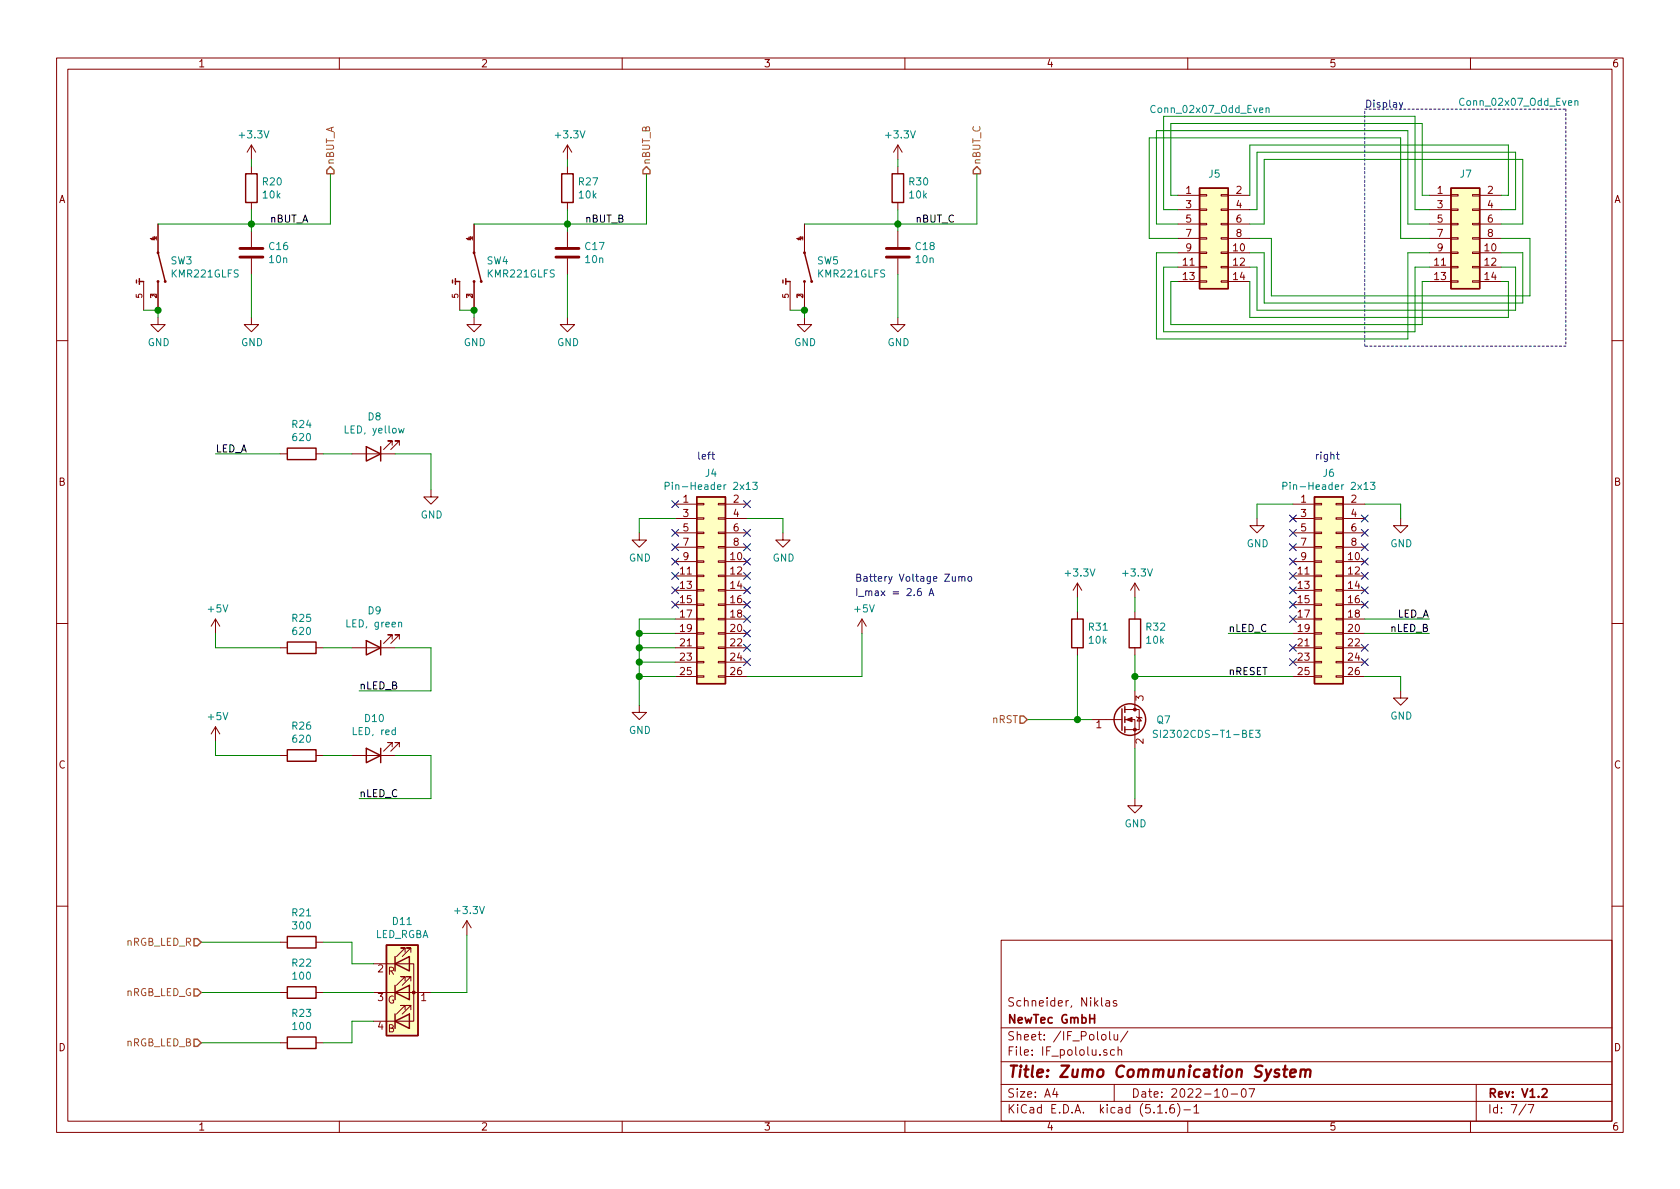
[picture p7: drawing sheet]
EESchema Schematic File Version 4
EELAYER 30 0
EELAYER END
$Descr A4 11693 8268
encoding utf-8
Sheet 7 7
Title "Zumo Communication System"
Date "2022-10-07"
Rev "V1.2"
Comp "NewTec GmbH"
Comment1 "Schneider, Niklas"
Comment2 ""
Comment3 ""
Comment4 ""
$EndDescr
Text Notes 9500 750  0    50   ~ 0
Display
Wire Notes Line
	9500 2400 9500 750 
Wire Notes Line
	9500 750  10900 750 
$Comp
L Connector_Generic:Conn_02x13_Odd_Even J?
U 1 1
P 4900 4100
AR Path="/60C60623" Ref="J?"  Part="1" 
AR Path="/60C50401/60C60623" Ref="J4"  Part="1" 
F 0 "J4" H 4950 4917 50  0000 C CNN
F 1 "Pin-Header 2x13" H 4950 4826 50  0000 C CNN
F 2 "footprints:PinHeader_2x13_SMD_bottom" H 4900 4100 50  0001 C CNN
F 3 "~" H 4900 4100 50  0001 C CNN
F 4 "Samtec" H 4900 4100 50  0001 C CNN "Manufacturer"
F 5 "TSM-113-01-T-DV" H 4900 4100 50  0001 C CNN "Part-No."
	1    4900 4100
	1    0    0    -1  
$EndComp
$Comp
L Connector_Generic:Conn_02x13_Odd_Even J?
U 1 1
P 9200 4100
AR Path="/60C60629" Ref="J?"  Part="1" 
AR Path="/60C50401/60C60629" Ref="J6"  Part="1" 
F 0 "J6" H 9250 4917 50  0000 C CNN
F 1 "Pin-Header 2x13" H 9250 4826 50  0000 C CNN
F 2 "footprints:PinHeader_2x13_SMD_bottom" H 9200 4100 50  0001 C CNN
F 3 "~" H 9200 4100 50  0001 C CNN
F 4 "Samtec" H 9200 4100 50  0001 C CNN "Manufacturer"
F 5 "TSM-113-01-T-DV" H 9200 4100 50  0001 C CNN "Part-No."
	1    9200 4100
	1    0    0    -1  
$EndComp
Wire Wire Line
	3000 6900 3250 6900
Wire Wire Line
	3250 6900 3250 6500
Text HLabel 1400 6550 0    50   Input ~ 0
nRGB_LED_R
Text HLabel 1400 6900 0    50   Input ~ 0
nRGB_LED_G
Text HLabel 1400 7250 0    50   Input ~ 0
nRGB_LED_B
Wire Wire Line
	2250 6550 2450 6550
Wire Wire Line
	2450 6550 2450 6700
Wire Wire Line
	2450 6700 2600 6700
Wire Wire Line
	2450 7250 2450 7100
Wire Wire Line
	2450 7100 2600 7100
Wire Wire Line
	2250 7250 2450 7250
$Comp
L power:GND #PWR059
U 1 1
P 4450 3700
F 0 "#PWR059" H 4450 3450 50  0001 C CNN
F 1 "GND" H 4455 3527 50  0000 C CNN
F 2 "" H 4450 3700 50  0001 C CNN
F 3 "" H 4450 3700 50  0001 C CNN
	1    4450 3700
	1    0    0    -1  
$EndComp
Wire Wire Line
	4450 3600 4450 3700
Text Label 8550 4700 0    50   ~ 0
nRESET
$Comp
L power:GND #PWR062
U 1 1
P 5450 3700
F 0 "#PWR062" H 5450 3450 50  0001 C CNN
F 1 "GND" H 5455 3527 50  0000 C CNN
F 2 "" H 5450 3700 50  0001 C CNN
F 3 "" H 5450 3700 50  0001 C CNN
	1    5450 3700
	1    0    0    -1  
$EndComp
Wire Wire Line
	5450 3600 5450 3700
Wire Wire Line
	8700 1850 8750 1850
Wire Wire Line
	8750 1850 8750 2150
Wire Wire Line
	8750 2150 10550 2150
Wire Wire Line
	10550 2150 10550 1850
Wire Wire Line
	10550 1850 10450 1850
Wire Notes Line
	10900 2400 9500 2400
$Comp
L Connector_Generic:Conn_02x07_Odd_Even J?
U 1 1
P 8400 1650
AR Path="/60C5C844" Ref="J?"  Part="1" 
AR Path="/60C50401/60C5C844" Ref="J5"  Part="1" 
F 0 "J5" H 8500 2100 50  0000 R CNN
F 1 "Conn_02x07_Odd_Even" H 8850 2550 50  0000 R CNN
F 2 "Connector_PinHeader_2.54mm:PinHeader_2x07_P2.54mm_Vertical" H 8400 1650 50  0001 C CNN
F 3 "~" H 8400 1650 50  0001 C CNN
F 4 "Samtec" H 8400 1650 50  0001 C CNN "Manufacturer"
F 5 "TSW-107-07-T-D" H 8400 1650 50  0001 C CNN "Part-No."
	1    8400 1650
	1    0    0    -1  
$EndComp
$Comp
L Connector_Generic:Conn_02x07_Odd_Even J?
U 1 1
P 10150 1650
AR Path="/60C5C83E" Ref="J?"  Part="1" 
AR Path="/60C50401/60C5C83E" Ref="J7"  Part="1" 
F 0 "J7" H 10250 2100 50  0000 R CNN
F 1 "Conn_02x07_Odd_Even" H 11000 2600 50  0000 R CNN
F 2 "footprints:PinSocket_2x07_P2.54mm_Vertical_SMD" H 10150 1650 50  0001 C CNN
F 3 "~" H 10150 1650 50  0001 C CNN
F 4 "Samtec" H 10150 1650 50  0001 C CNN "Manufacturer"
F 5 "SSM-107-T-DV-P" H 10150 1650 50  0001 C CNN "Part-No."
	1    10150 1650
	1    0    0    -1  
$EndComp
Wire Notes Line
	10900 750  10900 2400
Wire Wire Line
	8200 1950 8150 1950
Wire Wire Line
	8150 1950 8150 2250
Wire Wire Line
	8150 2250 9900 2250
Wire Wire Line
	9900 2250 9900 1950
Wire Wire Line
	9900 1950 9950 1950
Wire Wire Line
	8100 1850 8100 2300
Wire Wire Line
	8100 2300 9850 2300
Wire Wire Line
	9850 2300 9850 1850
Wire Wire Line
	9850 1850 9950 1850
Wire Wire Line
	8100 1850 8200 1850
Wire Wire Line
	8700 1950 8700 2200
Wire Wire Line
	10500 2200 10500 1950
Wire Wire Line
	8700 2200 10500 2200
Wire Wire Line
	10500 1950 10450 1950
Wire Wire Line
	8150 1350 8150 850 
Wire Wire Line
	9900 850  9900 1350
Wire Wire Line
	8200 1450 8100 1450
Wire Wire Line
	8100 1450 8100 800 
Wire Wire Line
	8700 1350 8700 1000
Wire Wire Line
	8700 1000 10500 1000
Wire Wire Line
	10500 1000 10500 1350
Wire Wire Line
	10500 1350 10450 1350
Wire Wire Line
	8700 1450 8750 1450
Wire Wire Line
	8750 1450 8750 1050
Wire Wire Line
	8750 1050 10550 1050
Wire Wire Line
	10550 1050 10550 1450
Wire Wire Line
	10550 1450 10450 1450
Wire Wire Line
	8700 1550 8800 1550
Wire Wire Line
	8800 1550 8800 1100
Wire Wire Line
	8800 1100 10600 1100
Wire Wire Line
	10600 1100 10600 1550
Wire Wire Line
	10600 1550 10450 1550
$Comp
L power:+3.3V #PWR070
U 1 1
P 7900 4150
F 0 "#PWR070" H 7900 4000 50  0001 C CNN
F 1 "+3.3V" H 7915 4323 50  0000 C CNN
F 2 "" H 7900 4150 50  0001 C CNN
F 3 "" H 7900 4150 50  0001 C CNN
	1    7900 4150
	1    0    0    -1  
$EndComp
Wire Wire Line
	7900 4250 7900 4150
$Comp
L Device:R R32
U 1 1
P 7900 4400
F 0 "R32" H 7970 4446 50  0000 L CNN
F 1 "10k" H 7970 4355 50  0000 L CNN
F 2 "Resistor_SMD:R_0603_1608Metric_Pad1.05x0.95mm_HandSolder" V 7830 4400 50  0001 C CNN
F 3 "~" H 7900 4400 50  0001 C CNN
F 4 "TE Connectivity Passive Product" H 7900 4400 50  0001 C CNN "Manufacturer"
F 5 "CRGCQ0603J10K" H 7900 4400 50  0001 C CNN "Part-No."
	1    7900 4400
	1    0    0    -1  
$EndComp
$Comp
L power:GND #PWR076
U 1 1
P 9750 3600
F 0 "#PWR076" H 9750 3350 50  0001 C CNN
F 1 "GND" H 9755 3427 50  0000 C CNN
F 2 "" H 9750 3600 50  0001 C CNN
F 3 "" H 9750 3600 50  0001 C CNN
	1    9750 3600
	1    0    0    -1  
$EndComp
Wire Wire Line
	9750 3500 9750 3600
$Comp
L power:GND #PWR077
U 1 1
P 9750 4800
F 0 "#PWR077" H 9750 4550 50  0001 C CNN
F 1 "GND" H 9755 4627 50  0000 C CNN
F 2 "" H 9750 4800 50  0001 C CNN
F 3 "" H 9750 4800 50  0001 C CNN
	1    9750 4800
	1    0    0    -1  
$EndComp
Wire Wire Line
	9750 4700 9750 4800
$Comp
L power:GND #PWR073
U 1 1
P 8750 3600
F 0 "#PWR073" H 8750 3350 50  0001 C CNN
F 1 "GND" H 8755 3427 50  0000 C CNN
F 2 "" H 8750 3600 50  0001 C CNN
F 3 "" H 8750 3600 50  0001 C CNN
	1    8750 3600
	1    0    0    -1  
$EndComp
Wire Wire Line
	8750 3500 8750 3600
Wire Wire Line
	1400 6550 1950 6550
Wire Wire Line
	1400 6900 1950 6900
Wire Wire Line
	1950 7250 1400 7250
$Comp
L power:+3.3V #PWR057
U 1 1
P 3950 1100
F 0 "#PWR057" H 3950 950 50  0001 C CNN
F 1 "+3.3V" H 3965 1273 50  0000 C CNN
F 2 "" H 3950 1100 50  0001 C CNN
F 3 "" H 3950 1100 50  0001 C CNN
	1    3950 1100
	1    0    0    -1  
$EndComp
Wire Wire Line
	3950 1150 3950 1100
$Comp
L Device:R R27
U 1 1
P 3950 1300
F 0 "R27" H 4020 1346 50  0000 L CNN
F 1 "10k" H 4020 1255 50  0000 L CNN
F 2 "Resistor_SMD:R_0603_1608Metric_Pad1.05x0.95mm_HandSolder" V 3880 1300 50  0001 C CNN
F 3 "~" H 3950 1300 50  0001 C CNN
F 4 "TE Connectivity Passive Product" H 3950 1300 50  0001 C CNN "Manufacturer"
F 5 "CRGCQ0603J10K" H 3950 1300 50  0001 C CNN "Part-No."
	1    3950 1300
	1    0    0    -1  
$EndComp
Wire Wire Line
	3950 1450 3950 1550
$Comp
L power:+3.3V #PWR067
U 1 1
P 6250 1100
F 0 "#PWR067" H 6250 950 50  0001 C CNN
F 1 "+3.3V" H 6265 1273 50  0000 C CNN
F 2 "" H 6250 1100 50  0001 C CNN
F 3 "" H 6250 1100 50  0001 C CNN
	1    6250 1100
	1    0    0    -1  
$EndComp
Wire Wire Line
	6250 1150 6250 1100
$Comp
L Device:R R30
U 1 1
P 6250 1300
F 0 "R30" H 6320 1346 50  0000 L CNN
F 1 "10k" H 6320 1255 50  0000 L CNN
F 2 "Resistor_SMD:R_0603_1608Metric_Pad1.05x0.95mm_HandSolder" V 6180 1300 50  0001 C CNN
F 3 "~" H 6250 1300 50  0001 C CNN
F 4 "TE Connectivity Passive Product" H 6250 1300 50  0001 C CNN "Manufacturer"
F 5 "CRGCQ0603J10K" H 6250 1300 50  0001 C CNN "Part-No."
	1    6250 1300
	1    0    0    -1  
$EndComp
Wire Wire Line
	6250 1450 6250 1550
$Comp
L Device:LED D9
U 1 1
P 2600 4500
F 0 "D9" H 2593 4245 50  0000 C CNN
F 1 "LED, green" H 2593 4336 50  0000 C CNN
F 2 "LED_SMD:LED_0603_1608Metric_Pad1.05x0.95mm_HandSolder" H 2600 4500 50  0001 C CNN
F 3 "https://www.mouser.de/datasheet/2/445/150060VS55040-1715060.pdf" H 2600 4500 50  0001 C CNN
F 4 " Würth Elektronik" H 2600 4500 50  0001 C CNN "Manufacturer"
F 5 "150060VS55040" H 2600 4500 50  0001 C CNN "Part-No."
	1    2600 4500
	-1   0    0    1   
$EndComp
Wire Wire Line
	6000 4400 6000 4700
Wire Wire Line
	6000 4700 5200 4700
NoConn ~ 4700 3500
NoConn ~ 5200 3500
NoConn ~ 4700 3700
NoConn ~ 4700 3800
NoConn ~ 4700 3900
NoConn ~ 4700 4000
NoConn ~ 4700 4100
NoConn ~ 4700 4200
NoConn ~ 5200 3700
NoConn ~ 5200 3800
NoConn ~ 5200 3900
NoConn ~ 5200 4000
NoConn ~ 5200 4100
NoConn ~ 5200 4300
NoConn ~ 5200 4400
NoConn ~ 5200 4500
NoConn ~ 5200 4600
Wire Wire Line
	5450 3600 5200 3600
Wire Wire Line
	4450 3600 4700 3600
Wire Wire Line
	9500 3500 9750 3500
Wire Wire Line
	8750 3500 9000 3500
NoConn ~ 9000 3600
NoConn ~ 9000 3700
NoConn ~ 9000 3800
NoConn ~ 9000 3900
NoConn ~ 9000 4000
NoConn ~ 9000 4100
NoConn ~ 9000 4200
NoConn ~ 9000 4300
NoConn ~ 9500 3600
NoConn ~ 9500 3700
NoConn ~ 9500 3800
NoConn ~ 9500 3900
NoConn ~ 9500 4000
NoConn ~ 9500 4100
NoConn ~ 9500 4200
NoConn ~ 9500 4500
NoConn ~ 9500 4600
NoConn ~ 9000 4500
NoConn ~ 9000 4600
Wire Wire Line
	9500 4700 9750 4700
$Comp
L power:GND #PWR060
U 1 1
P 4450 4900
F 0 "#PWR060" H 4450 4650 50  0001 C CNN
F 1 "GND" H 4455 4727 50  0000 C CNN
F 2 "" H 4450 4900 50  0001 C CNN
F 3 "" H 4450 4900 50  0001 C CNN
	1    4450 4900
	1    0    0    -1  
$EndComp
Connection ~ 4450 4700
Wire Wire Line
	4700 4700 4450 4700
Wire Wire Line
	4450 4700 4450 4900
Wire Wire Line
	4450 4300 4700 4300
Wire Wire Line
	4450 4400 4700 4400
Connection ~ 4450 4400
Wire Wire Line
	4450 4400 4450 4300
Wire Wire Line
	4450 4500 4700 4500
Wire Wire Line
	4450 4500 4450 4400
Connection ~ 4450 4500
Connection ~ 4450 4600
Wire Wire Line
	4450 4600 4700 4600
Wire Wire Line
	4450 4700 4450 4600
Wire Wire Line
	4450 4600 4450 4500
Connection ~ 6250 1550
$Comp
L power:GND #PWR049
U 1 1
P 1100 2200
F 0 "#PWR049" H 1100 1950 50  0001 C CNN
F 1 "GND" H 1105 2027 50  0000 C CNN
F 2 "" H 1100 2200 50  0001 C CNN
F 3 "" H 1100 2200 50  0001 C CNN
	1    1100 2200
	1    0    0    -1  
$EndComp
$Comp
L Device:LED D8
U 1 1
P 2600 3150
F 0 "D8" H 2593 2895 50  0000 C CNN
F 1 "LED, yellow" H 2593 2986 50  0000 C CNN
F 2 "LED_SMD:LED_0603_1608Metric_Pad1.05x0.95mm_HandSolder" H 2600 3150 50  0001 C CNN
F 3 "https://www.mouser.de/datasheet/2/445/150060YS55040-1714218.pdf" H 2600 3150 50  0001 C CNN
F 4 " Würth Elektronik" H 2600 3150 50  0001 C CNN "Manufacturer"
F 5 "150060YS55040 " H 2600 3150 50  0001 C CNN "Part-No."
	1    2600 3150
	-1   0    0    1   
$EndComp
Wire Wire Line
	2250 5250 2450 5250
Wire Wire Line
	1500 5250 1500 5150
$Comp
L power:+3.3V #PWR069
U 1 1
P 7500 4150
F 0 "#PWR069" H 7500 4000 50  0001 C CNN
F 1 "+3.3V" H 7515 4323 50  0000 C CNN
F 2 "" H 7500 4150 50  0001 C CNN
F 3 "" H 7500 4150 50  0001 C CNN
	1    7500 4150
	1    0    0    -1  
$EndComp
Wire Wire Line
	7500 4250 7500 4150
$Comp
L Device:R R31
U 1 1
P 7500 4400
F 0 "R31" H 7570 4446 50  0000 L CNN
F 1 "10k" H 7570 4355 50  0000 L CNN
F 2 "Resistor_SMD:R_0603_1608Metric_Pad1.05x0.95mm_HandSolder" V 7430 4400 50  0001 C CNN
F 3 "~" H 7500 4400 50  0001 C CNN
F 4 "TE Connectivity Passive Product" H 7500 4400 50  0001 C CNN "Manufacturer"
F 5 "CRGCQ0603J10K" H 7500 4400 50  0001 C CNN "Part-No."
	1    7500 4400
	1    0    0    -1  
$EndComp
Wire Wire Line
	7900 4700 9000 4700
Wire Wire Line
	7900 5200 7900 5550
Wire Wire Line
	7500 5000 7600 5000
Connection ~ 7500 5000
Wire Wire Line
	7500 4550 7500 5000
Text HLabel 7150 5000 0    50   Input ~ 0
nRST
$Comp
L power:GND #PWR071
U 1 1
P 7900 5550
F 0 "#PWR071" H 7900 5300 50  0001 C CNN
F 1 "GND" H 7905 5377 50  0000 C CNN
F 2 "" H 7900 5550 50  0001 C CNN
F 3 "" H 7900 5550 50  0001 C CNN
	1    7900 5550
	1    0    0    -1  
$EndComp
Wire Wire Line
	7150 5000 7500 5000
Wire Wire Line
	7900 4800 7900 4700
Wire Wire Line
	7900 4550 7900 4700
Connection ~ 7900 4700
$Comp
L power:+5V #PWR066
U 1 1
P 6000 4400
F 0 "#PWR066" H 6000 4250 50  0001 C CNN
F 1 "+5V" H 6015 4573 50  0000 C CNN
F 2 "" H 6000 4400 50  0001 C CNN
F 3 "" H 6000 4400 50  0001 C CNN
	1    6000 4400
	1    0    0    -1  
$EndComp
Text Notes 5950 4050 0    50   ~ 0
Battery Voltage Zumo
Wire Wire Line
	2250 6900 2600 6900
Text Notes 5950 4150 0    50   ~ 0
I_max = 2.6 A 
Wire Wire Line
	2300 1200 2300 1550
Text HLabel 2300 1200 1    50   Output ~ 0
nBUT_A
Text Label 2150 1550 2    50   ~ 0
nBUT_A
Connection ~ 1750 1550
Wire Wire Line
	1750 1450 1750 1550
$Comp
L Device:R R20
U 1 1
P 1750 1300
F 0 "R20" H 1820 1346 50  0000 L CNN
F 1 "10k" H 1820 1255 50  0000 L CNN
F 2 "Resistor_SMD:R_0603_1608Metric_Pad1.05x0.95mm_HandSolder" V 1680 1300 50  0001 C CNN
F 3 "~" H 1750 1300 50  0001 C CNN
F 4 "TE Connectivity Passive Product" H 1750 1300 50  0001 C CNN "Manufacturer"
F 5 "CRGCQ0603J10K" H 1750 1300 50  0001 C CNN "Part-No."
	1    1750 1300
	1    0    0    -1  
$EndComp
Wire Wire Line
	1750 1150 1750 1100
$Comp
L power:+3.3V #PWR053
U 1 1
P 1750 1100
F 0 "#PWR053" H 1750 950 50  0001 C CNN
F 1 "+3.3V" H 1765 1273 50  0000 C CNN
F 2 "" H 1750 1100 50  0001 C CNN
F 3 "" H 1750 1100 50  0001 C CNN
	1    1750 1100
	1    0    0    -1  
$EndComp
Wire Wire Line
	1750 1550 2300 1550
Connection ~ 3950 1550
Wire Wire Line
	4500 1200 4500 1550
Text HLabel 4500 1200 1    50   Output ~ 0
nBUT_B
Text Label 4350 1550 2    50   ~ 0
nBUT_B
Wire Wire Line
	3950 1550 4500 1550
Text Label 6650 1550 2    50   ~ 0
nBUT_C
Text HLabel 6800 1200 1    50   Output ~ 0
nBUT_C
Wire Wire Line
	6800 1200 6800 1550
Wire Wire Line
	6250 1550 6800 1550
$Comp
L Device:C C16
U 1 1
P 1750 1750
F 0 "C16" H 1865 1796 50  0000 L CNN
F 1 "10n" H 1865 1705 50  0000 L CNN
F 2 "Capacitor_SMD:C_0603_1608Metric_Pad1.05x0.95mm_HandSolder" H 1788 1600 50  0001 C CNN
F 3 "~" H 1750 1750 50  0001 C CNN
F 4 "KEMET" H 1750 1750 50  0001 C CNN "Manufacturer"
F 5 "C0603C103M5RAC7411" H 1750 1750 50  0001 C CNN "Part-No."
	1    1750 1750
	1    0    0    -1  
$EndComp
$Comp
L power:GND #PWR054
U 1 1
P 1750 2200
F 0 "#PWR054" H 1750 1950 50  0001 C CNN
F 1 "GND" H 1755 2027 50  0000 C CNN
F 2 "" H 1750 2200 50  0001 C CNN
F 3 "" H 1750 2200 50  0001 C CNN
	1    1750 2200
	1    0    0    -1  
$EndComp
Wire Wire Line
	1750 2200 1750 1900
Wire Wire Line
	1750 1600 1750 1550
$Comp
L Device:C C17
U 1 1
P 3950 1750
F 0 "C17" H 4065 1796 50  0000 L CNN
F 1 "10n" H 4065 1705 50  0000 L CNN
F 2 "Capacitor_SMD:C_0603_1608Metric_Pad1.05x0.95mm_HandSolder" H 3988 1600 50  0001 C CNN
F 3 "~" H 3950 1750 50  0001 C CNN
F 4 "KEMET" H 3950 1750 50  0001 C CNN "Manufacturer"
F 5 "C0603C103M5RAC7411" H 3950 1750 50  0001 C CNN "Part-No."
	1    3950 1750
	1    0    0    -1  
$EndComp
Wire Wire Line
	3950 1600 3950 1550
$Comp
L Device:C C18
U 1 1
P 6250 1750
F 0 "C18" H 6365 1796 50  0000 L CNN
F 1 "10n" H 6365 1705 50  0000 L CNN
F 2 "Capacitor_SMD:C_0603_1608Metric_Pad1.05x0.95mm_HandSolder" H 6288 1600 50  0001 C CNN
F 3 "~" H 6250 1750 50  0001 C CNN
F 4 "KEMET" H 6250 1750 50  0001 C CNN "Manufacturer"
F 5 "C0603C103M5RAC7411" H 6250 1750 50  0001 C CNN "Part-No."
	1    6250 1750
	1    0    0    -1  
$EndComp
Wire Wire Line
	6250 1600 6250 1550
$Comp
L KMR221GLFS:KMR221GLFS SW3
U 1 1
P 1100 1850
F 0 "SW3" V 1054 1935 50  0000 L CNN
F 1 "KMR221GLFS" V 1145 1935 50  0000 L CNN
F 2 "footprints:SW_KMR221GLFS" H 1100 1850 50  0001 L BNN
F 3 "-" H 1100 1850 50  0001 L BNN
F 4 " C&K" H 1100 1850 50  0001 C CNN "Manufacturer"
F 5 "KMR221GLFS" H 1100 1850 50  0001 C CNN "Part-No."
	1    1100 1850
	0    1    1    0   
$EndComp
Wire Wire Line
	1000 2150 1100 2150
$Comp
L power:GND #PWR056
U 1 1
P 3300 2200
F 0 "#PWR056" H 3300 1950 50  0001 C CNN
F 1 "GND" H 3305 2027 50  0000 C CNN
F 2 "" H 3300 2200 50  0001 C CNN
F 3 "" H 3300 2200 50  0001 C CNN
	1    3300 2200
	1    0    0    -1  
$EndComp
$Comp
L power:GND #PWR058
U 1 1
P 3950 2200
F 0 "#PWR058" H 3950 1950 50  0001 C CNN
F 1 "GND" H 3955 2027 50  0000 C CNN
F 2 "" H 3950 2200 50  0001 C CNN
F 3 "" H 3950 2200 50  0001 C CNN
	1    3950 2200
	1    0    0    -1  
$EndComp
$Comp
L KMR221GLFS:KMR221GLFS SW4
U 1 1
P 3300 1850
F 0 "SW4" V 3254 1935 50  0000 L CNN
F 1 "KMR221GLFS" V 3345 1935 50  0000 L CNN
F 2 "footprints:SW_KMR221GLFS" H 3300 1850 50  0001 L BNN
F 3 "-" H 3300 1850 50  0001 L BNN
F 4 " C&K" H 3300 1850 50  0001 C CNN "Manufacturer"
F 5 "KMR221GLFS" H 3300 1850 50  0001 C CNN "Part-No."
	1    3300 1850
	0    1    1    0   
$EndComp
Wire Wire Line
	3200 2150 3300 2150
Wire Wire Line
	3950 1900 3950 2200
Wire Wire Line
	1100 2150 1100 2200
Connection ~ 1100 2150
Wire Wire Line
	3300 2150 3300 2200
Connection ~ 3300 2150
$Comp
L power:GND #PWR063
U 1 1
P 5600 2200
F 0 "#PWR063" H 5600 1950 50  0001 C CNN
F 1 "GND" H 5605 2027 50  0000 C CNN
F 2 "" H 5600 2200 50  0001 C CNN
F 3 "" H 5600 2200 50  0001 C CNN
	1    5600 2200
	1    0    0    -1  
$EndComp
$Comp
L power:GND #PWR068
U 1 1
P 6250 2200
F 0 "#PWR068" H 6250 1950 50  0001 C CNN
F 1 "GND" H 6255 2027 50  0000 C CNN
F 2 "" H 6250 2200 50  0001 C CNN
F 3 "" H 6250 2200 50  0001 C CNN
	1    6250 2200
	1    0    0    -1  
$EndComp
Wire Wire Line
	6250 2200 6250 1900
$Comp
L KMR221GLFS:KMR221GLFS SW5
U 1 1
P 5600 1850
F 0 "SW5" V 5554 1935 50  0000 L CNN
F 1 "KMR221GLFS" V 5645 1935 50  0000 L CNN
F 2 "footprints:SW_KMR221GLFS" H 5600 1850 50  0001 L BNN
F 3 "-" H 5600 1850 50  0001 L BNN
F 4 " C&K" H 5600 1850 50  0001 C CNN "Manufacturer"
F 5 "KMR221GLFS" H 5600 1850 50  0001 C CNN "Part-No."
	1    5600 1850
	0    1    1    0   
$EndComp
Wire Wire Line
	5500 2150 5600 2150
Wire Wire Line
	5600 2150 5600 2200
Connection ~ 5600 2150
$Comp
L Device:Q_NMOS_GSD Q?
U 1 1
P 7800 5000
AR Path="/60C3F332/62330FDB" Ref="Q?"  Part="1" 
AR Path="/60C50401/62330FDB" Ref="Q7"  Part="1" 
F 0 "Q7" H 8100 5000 50  0000 C CNN
F 1 "SI2302CDS-T1-BE3" H 8400 4900 50  0000 C CNN
F 2 "Package_TO_SOT_SMD:SOT-23" H 8000 5100 50  0001 C CNN
F 3 "https://www.mouser.de/datasheet/2/196/Infineon_IRLML6246_DataSheet_v01_01_EN-1228486.pdf" H 7800 5000 50  0001 C CNN
F 4 "Vishay / Siliconix" H 7800 5000 50  0001 C CNN "Manufacturer"
F 5 "SI2302CDS-T1-BE3" H 7800 5000 50  0001 C CNN "Part-No."
	1    7800 5000
	1    0    0    -1  
$EndComp
$Comp
L Device:LED_ARGB D11
U 1 1
P 2800 6900
F 0 "D11" H 2800 7397 50  0000 C CNN
F 1 "LED_RGBA" H 2800 7306 50  0000 C CNN
F 2 "footprints:LED_RGB_1210" H 2800 6850 50  0001 C CNN
F 3 "https://docs.broadcom.com/doc/AV02-0610EN" H 2800 6850 50  0001 C CNN
F 4 "Broadcom Limited" H 2800 6900 50  0001 C CNN "Manufacturer"
F 5 "HSMF-C118" H 2800 6900 50  0001 C CNN "Part-No."
	1    2800 6900
	1    0    0    -1  
$EndComp
Wire Wire Line
	1100 1550 1750 1550
Wire Wire Line
	3300 1550 3950 1550
Wire Wire Line
	5600 1550 6250 1550
Text Notes 4850 3200 0    50   ~ 0
left
Text Notes 9150 3200 0    50   ~ 0
right
$Comp
L power:+3.3V #PWR055
U 1 1
P 3250 6500
F 0 "#PWR055" H 3250 6350 50  0001 C CNN
F 1 "+3.3V" H 3265 6673 50  0000 C CNN
F 2 "" H 3250 6500 50  0001 C CNN
F 3 "" H 3250 6500 50  0001 C CNN
	1    3250 6500
	1    0    0    -1  
$EndComp
$Comp
L Device:R R21
U 1 1
P 2100 6550
F 0 "R21" V 1893 6550 50  0000 C CNN
F 1 "300" V 1984 6550 50  0000 C CNN
F 2 "Resistor_SMD:R_0603_1608Metric_Pad1.05x0.95mm_HandSolder" V 2030 6550 50  0001 C CNN
F 3 "~" H 2100 6550 50  0001 C CNN
F 4 "Bourns Inc." H 2100 6550 50  0001 C CNN "Manufacturer"
F 5 "CR0603-JW-301ELF" H 2100 6550 50  0001 C CNN "Part-No."
	1    2100 6550
	0    1    1    0   
$EndComp
$Comp
L Device:R R23
U 1 1
P 2100 7250
F 0 "R23" V 1893 7250 50  0000 C CNN
F 1 "100" V 1984 7250 50  0000 C CNN
F 2 "Resistor_SMD:R_0603_1608Metric_Pad1.05x0.95mm_HandSolder" V 2030 7250 50  0001 C CNN
F 3 "~" H 2100 7250 50  0001 C CNN
F 4 "YAGEO" H 2100 7250 50  0001 C CNN "Manufacturer"
F 5 "RT0603FRE07100RL" H 2100 7250 50  0001 C CNN "Part-No."
	1    2100 7250
	0    1    1    0   
$EndComp
$Comp
L Device:R R22
U 1 1
P 2100 6900
F 0 "R22" V 1893 6900 50  0000 C CNN
F 1 "100" V 1984 6900 50  0000 C CNN
F 2 "Resistor_SMD:R_0603_1608Metric_Pad1.05x0.95mm_HandSolder" V 2030 6900 50  0001 C CNN
F 3 "~" H 2100 6900 50  0001 C CNN
F 4 "YAGEO" H 2100 6900 50  0001 C CNN "Manufacturer"
F 5 "RT0603FRE07100RL" H 2100 6900 50  0001 C CNN "Part-No."
	1    2100 6900
	0    1    1    0   
$EndComp
Wire Wire Line
	2750 5250 3000 5250
Wire Wire Line
	3000 5550 3000 5250
Wire Wire Line
	2250 4500 2450 4500
$Comp
L Device:R R25
U 1 1
P 2100 4500
F 0 "R25" V 1893 4500 50  0000 C CNN
F 1 "620" V 1984 4500 50  0000 C CNN
F 2 "Resistor_SMD:R_0603_1608Metric_Pad1.05x0.95mm_HandSolder" V 2030 4500 50  0001 C CNN
F 3 "~" H 2100 4500 50  0001 C CNN
F 4 "Bourns" H 2100 4500 50  0001 C CNN "Manufacturer"
F 5 " CR0603-FX-6200ELF " H 2100 4500 50  0001 C CNN "Part-No."
	1    2100 4500
	0    1    1    0   
$EndComp
Wire Wire Line
	1500 4500 1500 4400
Wire Wire Line
	2750 4500 3000 4500
Wire Wire Line
	3000 4800 3000 4500
Wire Wire Line
	2250 3150 2450 3150
Wire Wire Line
	2750 3150 3000 3150
Wire Wire Line
	3000 3400 3000 3150
$Comp
L Device:R R24
U 1 1
P 2100 3150
F 0 "R24" V 1893 3150 50  0000 C CNN
F 1 "620" V 1984 3150 50  0000 C CNN
F 2 "Resistor_SMD:R_0603_1608Metric_Pad1.05x0.95mm_HandSolder" V 2030 3150 50  0001 C CNN
F 3 "~" H 2100 3150 50  0001 C CNN
F 4 "Bourns" H 2100 3150 50  0001 C CNN "Manufacturer"
F 5 " CR0603-FX-6200ELF " H 2100 3150 50  0001 C CNN "Part-No."
	1    2100 3150
	0    1    1    0   
$EndComp
$Comp
L Device:R R26
U 1 1
P 2100 5250
F 0 "R26" V 1893 5250 50  0000 C CNN
F 1 "620" V 1984 5250 50  0000 C CNN
F 2 "Resistor_SMD:R_0603_1608Metric_Pad1.05x0.95mm_HandSolder" V 2030 5250 50  0001 C CNN
F 3 "~" H 2100 5250 50  0001 C CNN
F 4 "Bourns" H 2100 5250 50  0001 C CNN "Manufacturer"
F 5 " CR0603-FX-6200ELF " H 2100 5250 50  0001 C CNN "Part-No."
	1    2100 5250
	0    1    1    0   
$EndComp
Text Label 1500 3150 0    50   ~ 0
LED_A
Text Label 2500 4800 0    50   ~ 0
nLED_B
Text Label 2500 5550 0    50   ~ 0
nLED_C
$Comp
L Device:LED D10
U 1 1
P 2600 5250
F 0 "D10" H 2593 4995 50  0000 C CNN
F 1 "LED, red" H 2593 5086 50  0000 C CNN
F 2 "LED_SMD:LED_0603_1608Metric_Pad1.05x0.95mm_HandSolder" H 2600 5250 50  0001 C CNN
F 3 "https://www.mouser.de/datasheet/2/445/150060SS55040-1714139.pdf" H 2600 5250 50  0001 C CNN
F 4 " Würth Elektronik" H 2600 5250 50  0001 C CNN "Manufacturer"
F 5 "150060SS55040" H 2600 5250 50  0001 C CNN "Part-No."
	1    2600 5250
	-1   0    0    1   
$EndComp
Wire Wire Line
	1500 4500 1950 4500
Wire Wire Line
	2500 4800 3000 4800
Wire Wire Line
	1500 3150 1950 3150
Wire Wire Line
	1500 5250 1950 5250
Wire Wire Line
	2500 5550 3000 5550
NoConn ~ 5200 4200
Wire Wire Line
	8700 1750 8800 1750
Wire Wire Line
	8800 1750 8800 2100
Wire Wire Line
	8800 2100 10600 2100
Wire Wire Line
	10600 2100 10600 1750
Wire Wire Line
	10600 1750 10450 1750
Wire Wire Line
	8700 1650 8850 1650
Wire Wire Line
	8850 1650 8850 2050
Wire Wire Line
	8850 2050 10650 2050
Wire Wire Line
	10650 2050 10650 1650
Wire Wire Line
	10650 1650 10450 1650
Wire Wire Line
	8200 1750 8050 1750
Wire Wire Line
	8050 1750 8050 2350
Wire Wire Line
	8050 2350 9800 2350
Wire Wire Line
	9800 2350 9800 1750
Wire Wire Line
	9800 1750 9950 1750
Wire Wire Line
	8200 1550 8050 1550
Wire Wire Line
	8050 1550 8050 900 
Wire Wire Line
	8050 900  9800 900 
Wire Wire Line
	9800 900  9800 1550
Wire Wire Line
	9800 1550 9950 1550
Wire Wire Line
	8150 850  9900 850 
Wire Wire Line
	9850 1450 9950 1450
Wire Wire Line
	8100 800  9850 800 
Wire Wire Line
	9850 800  9850 1450
Wire Wire Line
	9900 1350 9950 1350
Wire Wire Line
	8200 1650 8000 1650
Wire Wire Line
	8000 1650 8000 950 
Wire Wire Line
	8000 950  9750 950 
Wire Wire Line
	9750 950  9750 1650
Wire Wire Line
	9750 1650 9950 1650
Wire Wire Line
	8150 1350 8200 1350
$Comp
L power:GND #PWR0101
U 1 1
P 3000 3400
F 0 "#PWR0101" H 3000 3150 50  0001 C CNN
F 1 "GND" H 3005 3227 50  0000 C CNN
F 2 "" H 3000 3400 50  0001 C CNN
F 3 "" H 3000 3400 50  0001 C CNN
	1    3000 3400
	1    0    0    -1  
$EndComp
Text Label 9950 4300 2    50   ~ 0
LED_A
Wire Wire Line
	9500 4300 9950 4300
Text Label 9950 4400 2    50   ~ 0
nLED_B
Wire Wire Line
	9500 4400 9950 4400
Text Label 8550 4400 0    50   ~ 0
nLED_C
Wire Wire Line
	8550 4400 9000 4400
$Comp
L power:+5V #PWR0102
U 1 1
P 1500 5150
F 0 "#PWR0102" H 1500 5000 50  0001 C CNN
F 1 "+5V" H 1515 5323 50  0000 C CNN
F 2 "" H 1500 5150 50  0001 C CNN
F 3 "" H 1500 5150 50  0001 C CNN
	1    1500 5150
	1    0    0    -1  
$EndComp
$Comp
L power:+5V #PWR0103
U 1 1
P 1500 4400
F 0 "#PWR0103" H 1500 4250 50  0001 C CNN
F 1 "+5V" H 1515 4573 50  0000 C CNN
F 2 "" H 1500 4400 50  0001 C CNN
F 3 "" H 1500 4400 50  0001 C CNN
	1    1500 4400
	1    0    0    -1  
$EndComp
$EndSCHEMATC
